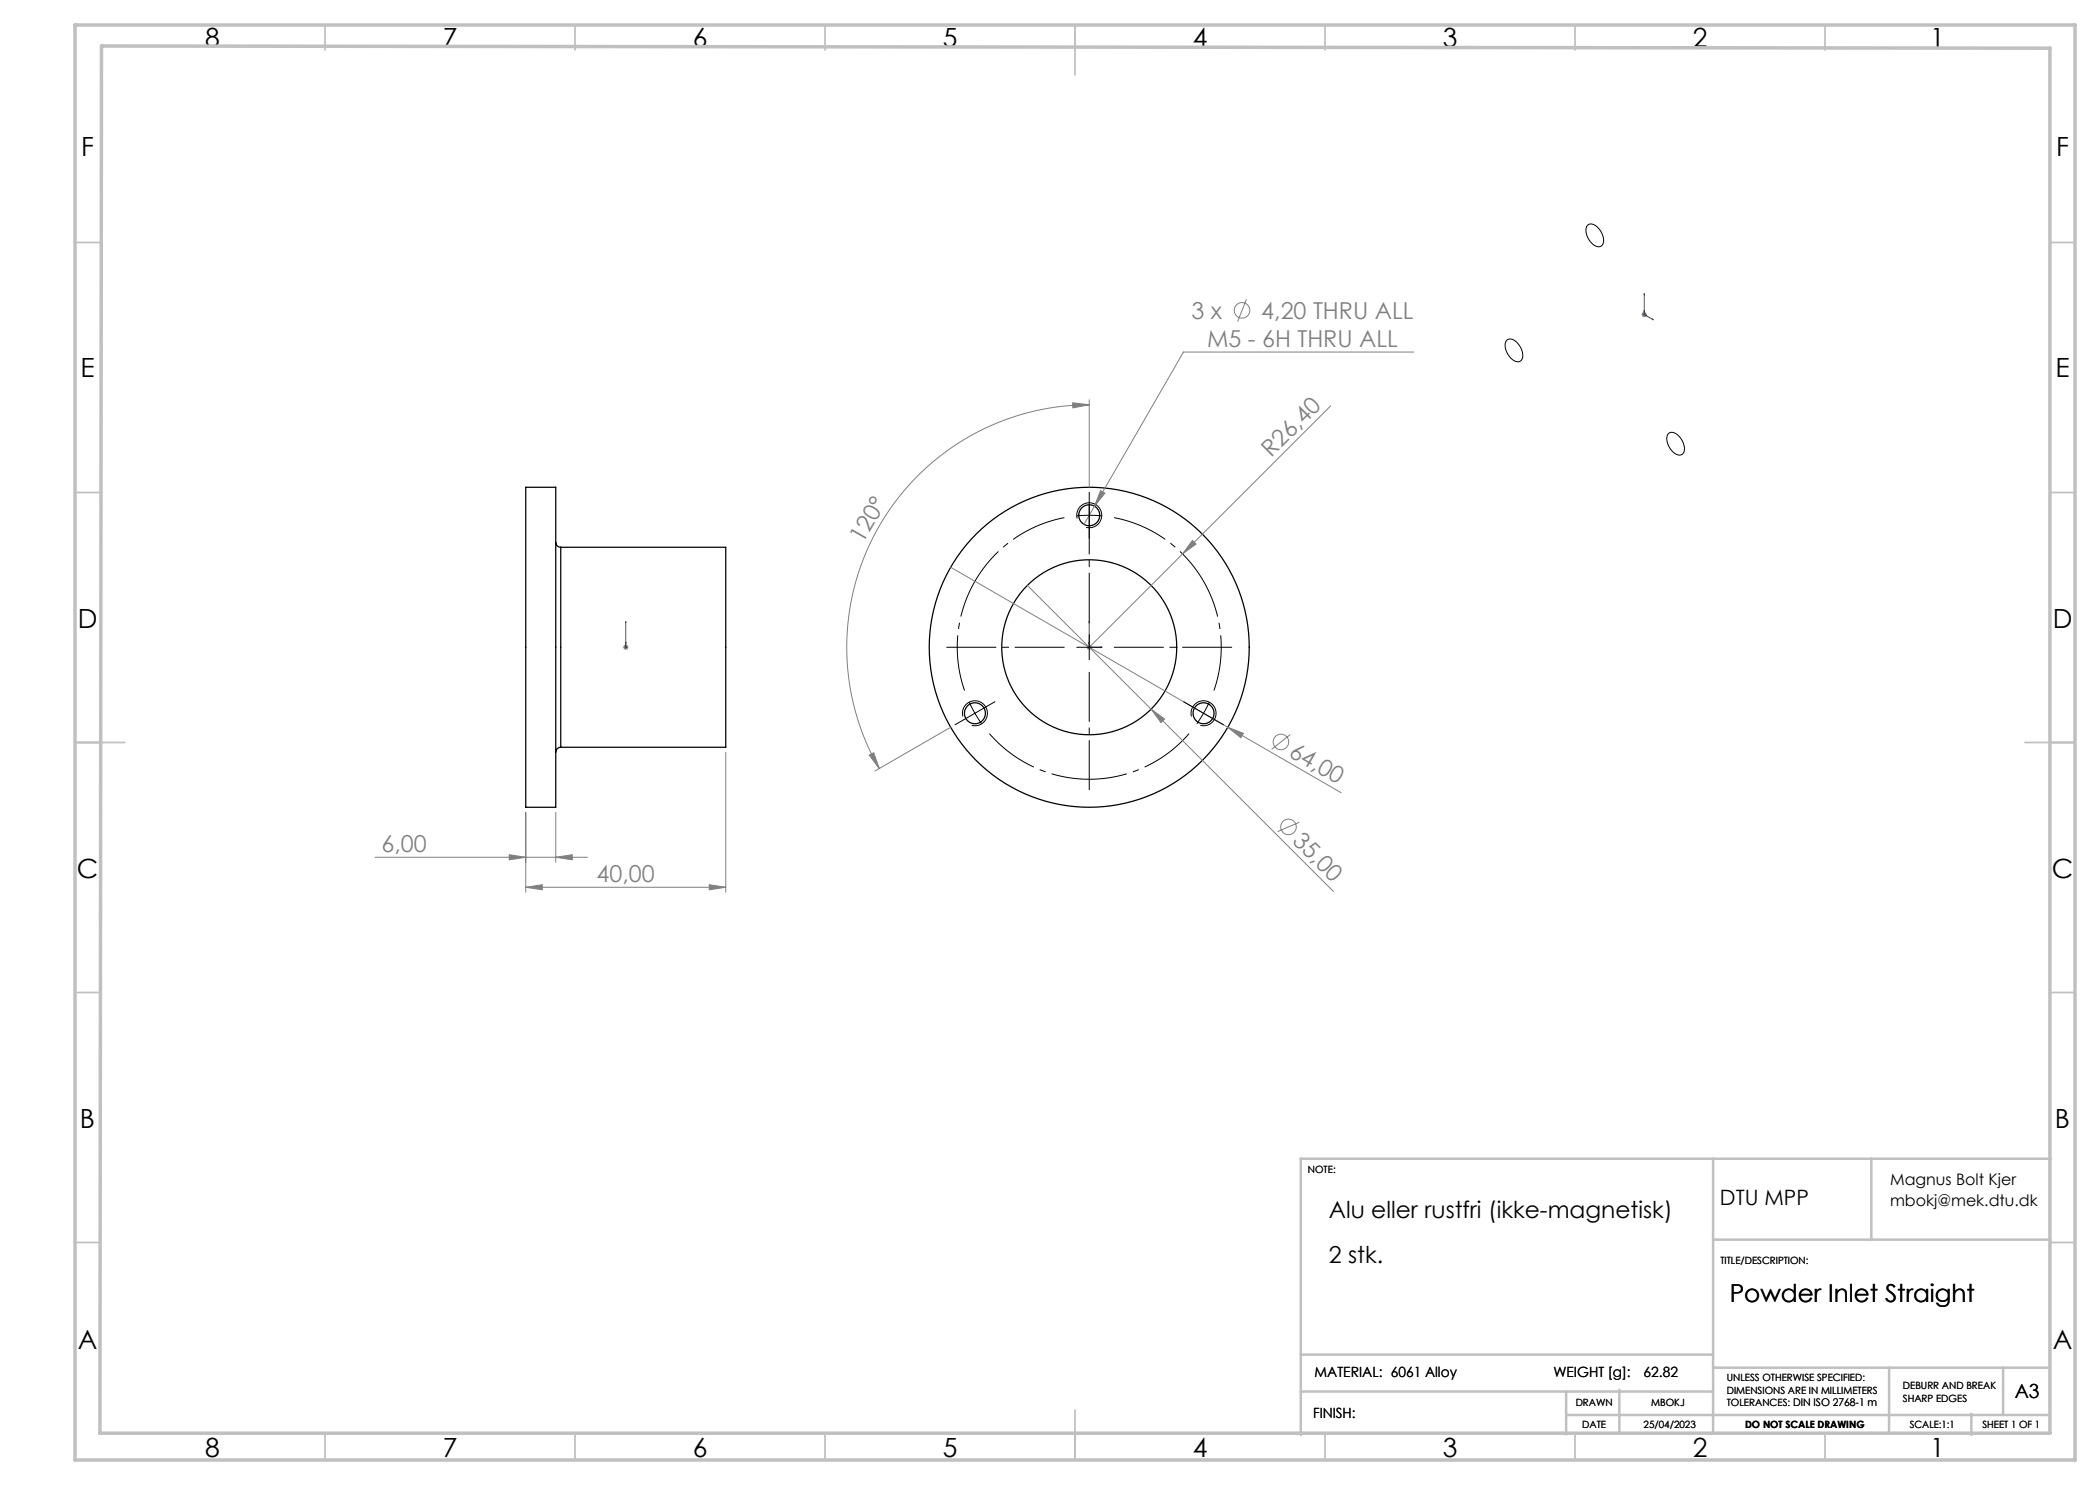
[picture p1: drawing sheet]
<svg xmlns="http://www.w3.org/2000/svg" width="420mm" height="297mm" viewBox="0 0 420 297" stroke-linecap="round" stroke-linejoin="round" font-family="sans-serif">
<g fill="none" stroke="#000" stroke-width=".25">
<path d="M105.2 97.5h6v64h-6zM111.2 108.5a1 1 0 0 0 1 1M112.2 109.5h33v40h-33M112.2 109.5v40M112.2 149.5a1 1 0 0 0-1 1"/>
<circle cx="217.8" cy="103.1" r="2.1"/>
<circle cx="217.8" cy="129.5" r="32"/>
<circle cx="217.8" cy="129.5" r="17.5"/>
<circle cx="195" cy="142.7" r="2.1"/>
<circle cx="240.7" cy="142.7" r="2.1"/>
</g>
<g fill="none" stroke="#808080" stroke-width=".2">
<path d="M249.3 59.9l-1.8 4.4M217.8 80v17.5M282.7 70.4h-46l-17.8 30.8M328.4 62.9h1M328.5 62.6l.7 .7M328.9 62.4v1M329.2 62.6l-.7 .7M214.5 80.6l3.3 .4-3.2 .6zM217.8 81a48.5 48.5 0 0 0-42 72.7M220.1 98.1l.9 .5-2.1 2.6zM266.1 81.2l-48.6 48.6M190.1 113.5l55.5 32"/>
<path d="M205.5 117.1l24.7 24.7M218.9 101.2l-2.1 3.7M238.5 108.1l.7 .7-2.7 2zM124.7 129.5h1M124.8 129.1l.7 .7M125.2 129v1M125.5 129.1l-.7 .7M217.3 129.5h1M217.8 129v1M145.2 150.5v28M173.8 151l.9-.5 1.1 3.2zM190.1 145.5l-15.1 8.7"/>
<path d="M230.2 141.8l2.7 2-.7 .7zM230.2 141.8l36.5 36.5M245.6 145.5l3.1 1.2-.5 .8zM245.6 145.5l22.6 13M258.1 146.9l-3.8 3M75 171.5h42.5M101.8 170.9l3.4 .6-3.4 .5zM105.2 177.5l3.3-.6v1.1zM105.2 162.5v16M105.2 177.5h40M111.2 171.5l3.3-.6v1.1zM111.2 162.5v10"/>
<path d="M141.8 176.9l3.4 .6-3.4 .5zM259.9 164.4l-4.4 1.9"/>
<circle cx="248.4" cy="62.1" r="1.56"/>
<circle cx="256.2" cy="148.4" r="1.56"/>
<circle cx="257.7" cy="165.4" r="1.56"/>
</g>
<g fill="none" stroke="#00f" stroke-width=".2">
<path d="M328.9 58.7v.3zM328.9 58.7v4.2l1.8 1.1M328.9 62.1v.2zM329 63l.2 .1zM330.5 63.8l.2 .2zM125.2 129.4v.1zM125.2 128.4v.3zM125.2 129.5h.1M125.2 124.3v.3zM125.2 124.3v5.2M217.8 128.4l.1 .3h-.1zM217.8 124.3v5.2h2.6"/>
<path d="M217.8 124.3l.1 .3h-.1zM218.1 129.4l.3 .1h-.3zM220.2 129.4l.2 .1h-.2z"/>
</g>
<path d="M317.6 45a1.74 1.74 0 0 1 2.3 .8 2.75 2.75 0 0 1 .4 3.3 1.74 1.74 0 0 1-2.3-.8 2.75 2.75 0 0 1-.4-3.3zM301.4 68a1.67 1.67 0 0 1 2.2 .8 2.63 2.63 0 0 1 .5 3.4 2.11 2.11 0 0 1-2.6-1.4 2.45 2.45 0 0 1-.1-2.8zM333.7 86.7a1.6 1.6 0 0 1 2.2 .7 2.72 2.72 0 0 1 .6 3.4 2.03 2.03 0 0 1-2.6-1.3 2.55 2.55 0 0 1-.2-2.8zM215.4 103.7a2.5 2.5 0 0 1 2.2-3.1 2.5 2.5 0 0 1 2.7 2.7 2.5 2.5 0 0 1-3.1 2.2M192.6 143.3a2.5 2.5 0 0 1 2.2-3.1 2.5 2.5 0 0 1 2.7 2.7 2.5 2.5 0 0 1-3.2 2.2M193.8 140.4l1.2 2.3 1.3 2.1M197.1 141.4l-4.3 2.5M238.3 143.3a2.5 2.5 0 0 1 2.2-3.1 2.5 2.5 0 0 1 2.7 2.7 2.5 2.5 0 0 1-3.1 2.2" fill="none" stroke="#000" stroke-width=".2"/>
<path d="M217.8 103.1l-2.4 .1M217.8 103.1l2.5 .1M240.7 142.7l1.2-2.3M240.7 142.7l-1.3 2.1" fill="none" stroke="#000" stroke-width=".2" stroke-dasharray="15.2 1.3 1.3 1.3" stroke-linecap="butt"/>
<path d="M212.9 103.5a26.4 26.4 0 0 0-20 34.6M242.8 138.1a26.4 26.4 0 0 0-20-34.6M197.9 146.7a26.4 26.4 0 0 0 39.9 0" fill="none" stroke="#000" stroke-width=".2" stroke-dasharray="15.2 1.3 1.3 1.3" stroke-dashoffset="4" stroke-linecap="butt"/>
<g fill="none" stroke="#c0c0c0" stroke-width=".35">
<path d="M65 5v5M115 5v5M165 5v5M215 5v10M265 5v5M315 5v5M365 5v5M15 48.5h5M410 48.5h5M15 98.5h5M410 98.5h5M15 148.5h10"/>
<path d="M405 148.5h10M15 198.5h5M410 198.5h5M15 248.5h5M410 248.5h5M65 287v5M115 287v5M165 287v5M215 282v10M265 287v5M315 287v5M365 287v5"/>
</g>
<g fill="none" stroke="#c0c0c0" stroke-width=".5">
<path d="M342.6 231.7v54.9M374.3 231.7v16.2M410.2 231.7h-150v55.3M342.6 247.9h67.5M260.2 278.3h82.4M260.2 270.9h82.4M313.2 278.3v8.6M323.9 278v8.6M342.6 273.5h67.4M377.8 273.5v13.1M400.6 273.5v9.3M313.2 283h96.8"/>
<path d="M394.3 282.8v4.2"/>
</g>
<path d="M15 5h400v287h-400zM20.3 9.2l389.7 .4v277h-390z" fill="none" stroke="#c0c0c0" stroke-width=".7"/>
<g fill="none" stroke="#000" stroke-width=".2" stroke-dasharray="15.2 1.3 1.3 1.3">
<path d="M217.8 103.1v-2.5M217.8 103.1v2.5M217.8 100.6v-2.1M217.8 105.6v2.1M217.8 129.5v-2.5M217.8 129.5h-2.5M217.8 129.5v2.5M217.8 129.5h2.5M192.8 143.9l-1.8 1.1M197.1 141.4l1.9-1M238.5 141.4l-1.8-1M240.7 142.7l2.2 1.2"/>
<path d="M240.7 142.7l-2.2-1.3M242.9 143.9l1.8 1.1"/>
</g>
<path d="M212.8 129.5h-23.5M217.8 124.5v-23.5M217.8 134.5v23.5M222.8 129.5h23.5" fill="none" stroke="#000" stroke-width=".2" stroke-dasharray="15.2 1.3 1.3 1.3" stroke-dashoffset="5.4"/>
<g fill="#00f">
<path d="M220.2 129.4l.2 .1h-.2zM217.8 124.3l.1 .3h-.1z"/>
<path d="M125.2 129.4v.1zM125.2 128.4v.3zM330.5 63.8l.2 .2zM328.9 58.7v.3zM329 63l.2 .1zM328.9 62.1v.2z"/>
<path d="M218.1 129.4l.3 .1h-.3zM217.8 128.4l.1 .3h-.1zM125.2 129.4v.1zM125.2 124.3v.3z"/>
</g>
<g fill="#808080">
<path d="M238.5 108.1l.7 .7-2.7 2z"/>
<path d="M230.2 141.8l2.7 2-.7 .7z"/>
<path d="M245.6 145.5l3.1 1.2-.5 .8z"/>
<path d="M220.1 98.1l-1.2 3.1 2.1-2.6zM101.8 170.9l3.4 .6-3.4 .5zM111.2 171.5l3.3-.6v1.1zM105.2 177.5l3.3-.6v1.1zM141.8 176.9l3.4 .6-3.4 .5z"/>
<path d="M214.5 80.6l3.3 .4-3.2 .6zM173.8 151l.9-.5 1.1 3.2z"/>
</g>
<g font-size="5.3">
<text x="41" y="9.5">8</text>
<text x="88.5" y="9.5">7</text>
<text x="138.5" y="9.5">6</text>
<text x="188.5" y="9.5">5</text>
<text x="238.5" y="9.5">4</text>
<text x="288.5" y="9.5">3</text>
<text x="338.5" y="9.5">2</text>
<text x="386" y="9.5">1</text>
<text x="16.2" y="31.3">F</text>
<text x="411.2" y="31.3">F</text>
<text x="16.1" y="75.5">E</text>
<text x="411.1" y="75.5">E</text>
<text x="15.5" y="125.5">D</text>
<text x="410.5" y="125.5">D</text>
<text x="15.4" y="175.5">C</text>
<text x="410.4" y="175.5">C</text>
<text x="16" y="225.5">B</text>
<text x="411" y="225.5">B</text>
<text x="15.5" y="269.8">A</text>
<text x="410.5" y="269.8">A</text>
<text x="41" y="291.5">8</text>
<text x="88.5" y="291.5">7</text>
<text x="138.5" y="291.5">6</text>
<text x="188.5" y="291.5">5</text>
<text x="238.5" y="291.5">4</text>
<text x="288.5" y="291.5">3</text>
<text x="338.5" y="291.5">2</text>
<text x="386" y="291.5">1</text>
</g>
<text font-size="4.9" x="345.9" y="260.4">Powder Inlet Straight</text>
<g font-size="4.7" fill="#808080">
<text x="238.3" y="63.8">3 x</text>
<text x="252.3" y="63.8">4,20 THRU ALL</text>
<text x="241.4" y="69.4">M5 - 6H THRU ALL</text>
<text x="254.3" y="91.6" transform="rotate(-45 254.3 91.6)">R26,40</text>
<text x="172.6" y="108.9" transform="rotate(-60 172.6 108.9)">120°</text>
<text x="257.6" y="151.2" transform="rotate(30 257.6 151.2)">64,00</text>
<text x="76.3" y="170.4">6,00</text>
<text x="258.3" y="168.4" transform="rotate(45 258.3 168.4)">35,00</text>
<text x="119.3" y="176.4">40,00</text>
</g>
<g font-size="4.7">
<text x="265.7" y="243.6">Alu eller rustfri (ikke-magnetisk)</text>
<text x="265.7" y="252.7">2 stk.</text>
</g>
<text font-size="4.2" x="344" y="240.9">DTU MPP</text>
<text font-size="3.9" x="403" y="279.6">A3</text>
<g font-size="3.2">
<text x="378" y="237">Magnus Bolt Kjer</text>
<text x="378" y="241.1">mbokj@mek.dtu.dk</text>
</g>
<g font-size="2.8">
<text x="262.9" y="275.4">MATERIAL: 6061 Alloy</text>
<text x="310.7" y="275.4">WEIGHT [g]:</text>
<text x="328.7" y="275.4">62.82</text>
<text x="262.6" y="283.6">FINISH:</text>
</g>
<g font-size="2">
<text x="261.6" y="234.6">NOTE:</text>
<text x="344.1" y="252.7">TITLE/DESCRIPTION:</text>
<text x="315.1" y="281.3">DRAWN</text>
<text x="330.2" y="281.3">MBOKJ</text>
<text x="345.4" y="276.3">UNLESS OTHERWISE SPECIFIED:</text>
<text x="345.4" y="278.8">DIMENSIONS ARE IN MILLIMETERS</text>
<text x="345.4" y="281.3">TOLERANCES: DIN ISO 2768-1 m</text>
<text x="380.6" y="277.8">DEBURR AND BREAK</text>
<text x="380.6" y="280.3">SHARP EDGES</text>
<text x="316.4" y="285.6">DATE</text>
<text x="328.7" y="285.6">25/04/2023</text>
<text x="349" y="285.6">DO NOT SCALE DRAWING</text>
<text x="381.9" y="285.6">SCALE:1:1</text>
<text x="396.5" y="285.6">SHEET 1 OF 1</text>
</g>
</svg>
